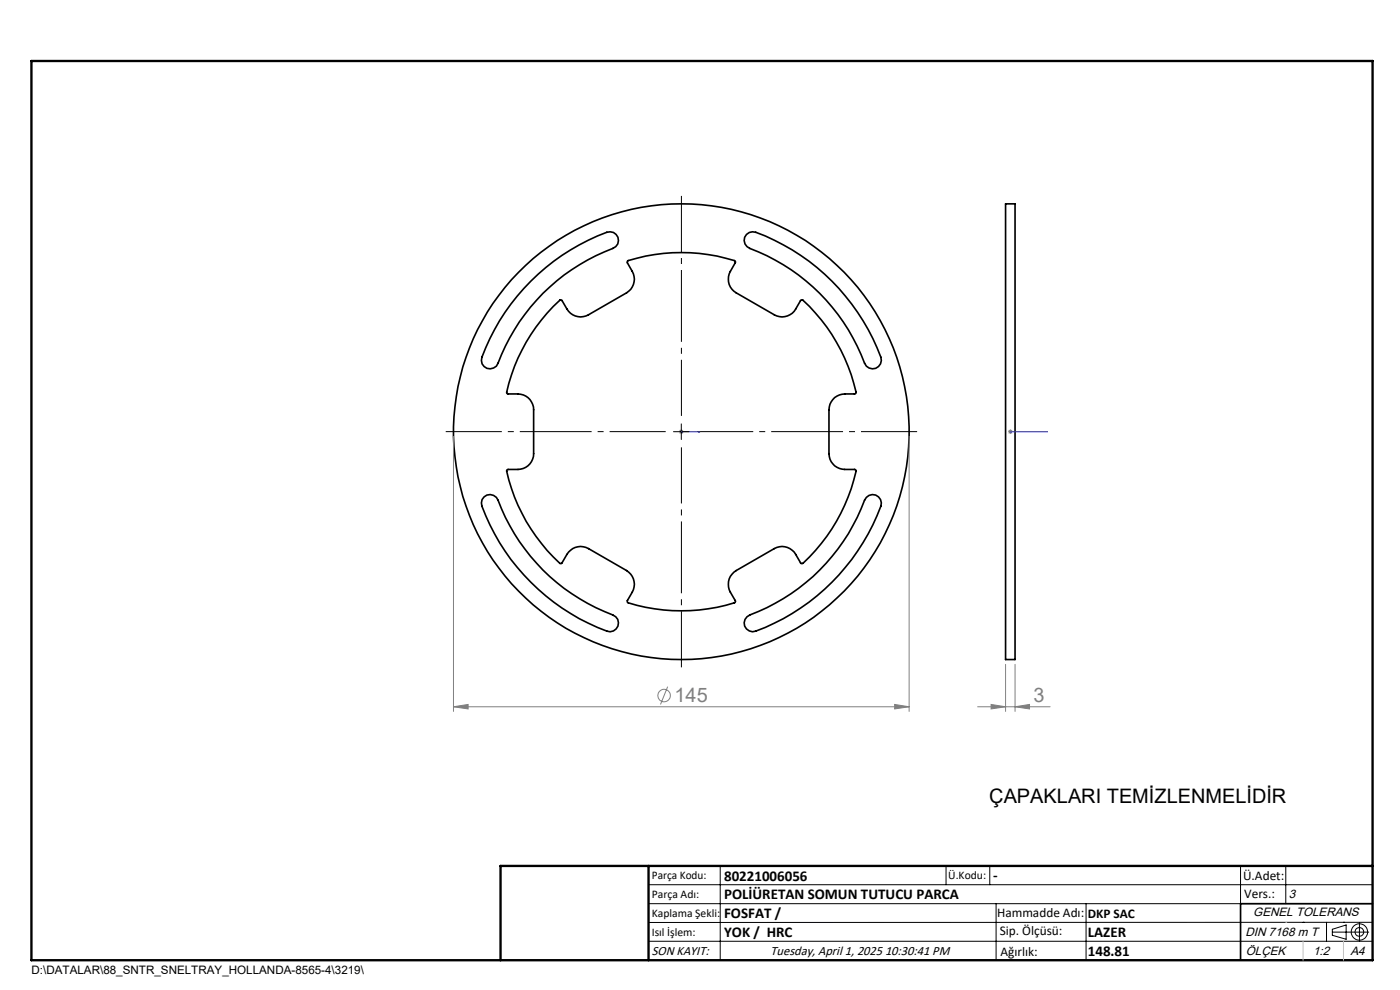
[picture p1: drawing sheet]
<svg xmlns="http://www.w3.org/2000/svg" width="297mm" height="210mm" viewBox="0 0 297 210" stroke-linecap="round" stroke-linejoin="round" font-family="sans-serif">
<g fill="none" stroke="#000" stroke-width=".35">
<path d="M112.6 59.6a44.6 44.6 0 0 1 16.1-10.3 1.83 1.83 0 0 1 2.4 1 1.83 1.83 0 0 1-1.1 2.4 41.5 41.5 0 0 0-24.3 24.3 1.83 1.83 0 0 1-2.4 1.1 1.83 1.83 0 0 1-1.1-2.3 44.4 44.4 0 0 1 10.4-16.2zM158.4 49.7l.6-.4 .6-.1a28.3 28.3 0 0 1 8.5 3.8 45.6 45.6 0 0 1 18.8 22.8 1.84 1.84 0 0 1-1.1 2.3 1.84 1.84 0 0 1-2.4-1.1 41.5 41.5 0 0 0-24.3-24.3 1.84 1.84 0 0 1-.7-3zM213.3 43.2h2v96.7h-2zM117.4 65l1.4-1.4 .4 .2a5.3 5.3 0 0 0 2.8 3.2 3.3 3.3 0 0 0 2.8-.2l8.1-4.7a3.4 3.4 0 0 0 1.2-4.5l-1-1.9v-.3a36.5 36.5 0 0 1 22.9 0v.4a5.3 5.3 0 0 0-1.4 4 3.3 3.3 0 0 0 1.6 2.3l8.1 4.7a3.3 3.3 0 0 0 4.5-1.3l1.1-1.8 .2-.1a36.7 36.7 0 0 1 11.5 19.8l-.3 .2a5.5 5.5 0 0 0-4.2 .7 3.6 3.6 0 0 0-1.2 2.6v9.3a3.4 3.4 0 0 0 3.3 3.4h2.2l.2 .2a36.4 36.4 0 0 1-11.5 19.7l-.3-.1a5.1 5.1 0 0 0-2.8-3.3 3.2 3.2 0 0 0-2.7 .3l-8.1 4.6a3.4 3.4 0 0 0-1.3 4.6l1.1 1.9v.2a36.5 36.5 0 0 1-22.9 0v-.3a5.2 5.2 0 0 0 1.4-4 3.4 3.4 0 0 0-1.6-2.4l-8.1-4.6a3.4 3.4 0 0 0-4.5 1.2l-1.1 1.8-.3 .1a36.4 36.4 0 0 1-11.4-19.7l.3-.2a5.5 5.5 0 0 0 4.2-.8 3.4 3.4 0 0 0 1.2-2.6v-9.3a3.3 3.3 0 0 0-3.3-3.3h-2.2l-.2-.2a36.7 36.7 0 0 1 9.9-18.4zM102.7 105.4a1.82 1.82 0 0 1 3 .7 41.5 41.5 0 0 0 24.3 24.3 1.83 1.83 0 0 1 1.1 2.4 1.83 1.83 0 0 1-2.4 1.1 45.2 45.2 0 0 1-26.5-26.5l-.1-.7 .2-.7zM183.8 105.5a1.83 1.83 0 0 1 2.3-.3 1.83 1.83 0 0 1 .8 2.2 45.1 45.1 0 0 1-26.6 26.5 1.83 1.83 0 0 1-2.3-1.1 1.83 1.83 0 0 1 1.1-2.4 41.5 41.5 0 0 0 24.3-24.3zM291.2 191.7h-28v12"/>
<circle cx="144.5" cy="91.6" r="48.3"/>
</g>
<g fill="none" stroke="#808080" stroke-width=".21">
<path d="M96.2 92.6v58.3M144 91.6h1M144.2 91.2l.7 .7M144.5 91.1v1M144.9 91.2l-.7 .7M192.9 92.6v58.3M213.9 91.6h.9M214 91.2l.7 .7M214.3 91.1v1M214.7 91.2l-.7 .7M96.2 149.9l3.1-.5v1zM96.2 149.9h96.7"/>
<path d="M141.6 145.7l-1.5 3.7M189.8 149.4l3.1 .5-3.1 .5zM207.4 149.9h15.4M210.3 149.4l3 .5-3 .5zM213.3 140.9v10M215.3 149.9l3.1-.5v1zM215.3 140.9v10"/>
<circle cx="140.9" cy="147.5" r="1.32"/>
</g>
<g fill="none" stroke="#000" stroke-width=".21">
<path d="M142.9 91.6h3.3M144.5 89.9v3.3M137.6 187.7h153.6M137.6 191.7h153.6M137.6 199.7h153.6M152.8 183.7v20M200.7 183.7v4M210 183.7v4M211.3 191.7v12M230.4 191.7v12M263.2 183.7v20M272.8 183.7v8"/>
<path d="M276.4 195.6h.1M281.4 195.6v4.1M282.6 197.7h7.8M282.6 197.1l3-.9v3l-3-.8zM285 195.6h.1M288.4 195.8v3.8M291.2 195.6l-153.6 .1"/>
<circle cx="288.4" cy="197.7" r="1.74"/>
<circle cx="288.4" cy="197.7" r=".93"/>
</g>
<path d="M144.4 91.6h.2zM144.5 91.6h.1M144.5 91.6h4M148.5 91.6h-.4h.4M214.2 91.6h.3zM214.3 91.6h.1M214.3 91.6h8M222.3 91.6h-.4h.4" fill="none" stroke="#00f" stroke-width=".21"/>
<path d="M141.2 91.6h-46.6M144.6 88.2v-46.6M144.6 94.9v46.7M147.9 91.6h46.7" fill="none" stroke="#000" stroke-width=".21" stroke-dasharray="15.2 1.3 1.3 1.3" stroke-dashoffset="3.3" stroke-linecap="butt"/>
<path d="M106.2 203.7h185" fill="none" stroke="#000" stroke-width=".25"/>
<path d="M6.7 12.9h284.5v190.8h-284.5zM137.6 183.7v20M291.2 183.7h-185v20" fill="none" stroke="#000" stroke-width=".5"/>
<path d="M272.8 195.6h.1M276.4 199.7v4M285 199.7v4" fill="none" stroke="#c0c0c0" stroke-width=".21"/>
<g fill="#00f">
<path d="M148.1 91.6h.4zM144.4 91.6h.2z"/>
<path d="M214.2 91.6h.3zM221.9 91.6h.4z"/>
</g>
<path d="M96.2 149.9l3.1-.5v1zM189.8 149.4l3.1 .5-3.1 .5zM210.3 149.4l3 .5-3 .5zM215.3 149.9l3.1-.5v1z" fill="#808080"/>
<g font-size="4.2" fill="#808080">
<text x="143.1" y="148.9">145</text>
<text x="219.3" y="148.9">3</text>
</g>
<text font-size="4.2" x="209.9" y="170.4">ÇAPAKLARI TEMİZLENMELİDİR</text>
<g font-size="3.2">
<text x="153.6" y="190.8">POLİÜRETAN SOMUN TUTUCU PARCA</text>
<text x="153.6" y="186.8">80221006056</text>
<text x="210.7" y="186.6">-</text>
<text x="153.6" y="194.8">FOSFAT /</text>
<text x="153.6" y="198.8">YOK / HRC</text>
<text x="230.8" y="198.7">LAZER</text>
<text x="230.8" y="202.8">148.81</text>
</g>
<g font-size="2.8">
<text x="263.7" y="186.7">Ü.Adet:</text>
<text x="263.9" y="190.5">Vers.:</text>
<text x="211.5" y="194.5">Hammadde Adı:</text>
<text x="230.8" y="194.7">DKP SAC</text>
<text x="138.3" y="202.6">SON KAYIT:</text>
<text x="163.5" y="202.6">Tuesday, April 1, 2025 10:30:41 PM</text>
<text x="212.1" y="198.4">Sip. Ölçüsü:</text>
<text x="212.2" y="202.7">Ağırlık:</text>
</g>
<g font-size="2.6">
<text x="273.4" y="190.4">3</text>
<text x="265.9" y="194.4">GENEL TOLERANS</text>
<text x="264.2" y="198.5">DIN 7168 m T</text>
<text x="264.3" y="202.6">ÖLÇEK</text>
<text x="278.5" y="202.6">1:2</text>
<text x="286.5" y="202.6">A4</text>
</g>
<g font-size="2.5">
<text x="138.3" y="186.4">Parça Kodu:</text>
<text x="138.3" y="190.5">Parça Adı:</text>
<text x="201.2" y="186.5">Ü.Kodu:</text>
<text x="138.3" y="194.5">Kaplama Şekli:</text>
<text x="138.3" y="198.6">Isıl İşlem:</text>
<text x="6.7" y="206.7">D:\DATALAR\88_SNTR_SNELTRAY_HOLLANDA-8565-4\3219\</text>
</g>
</svg>
